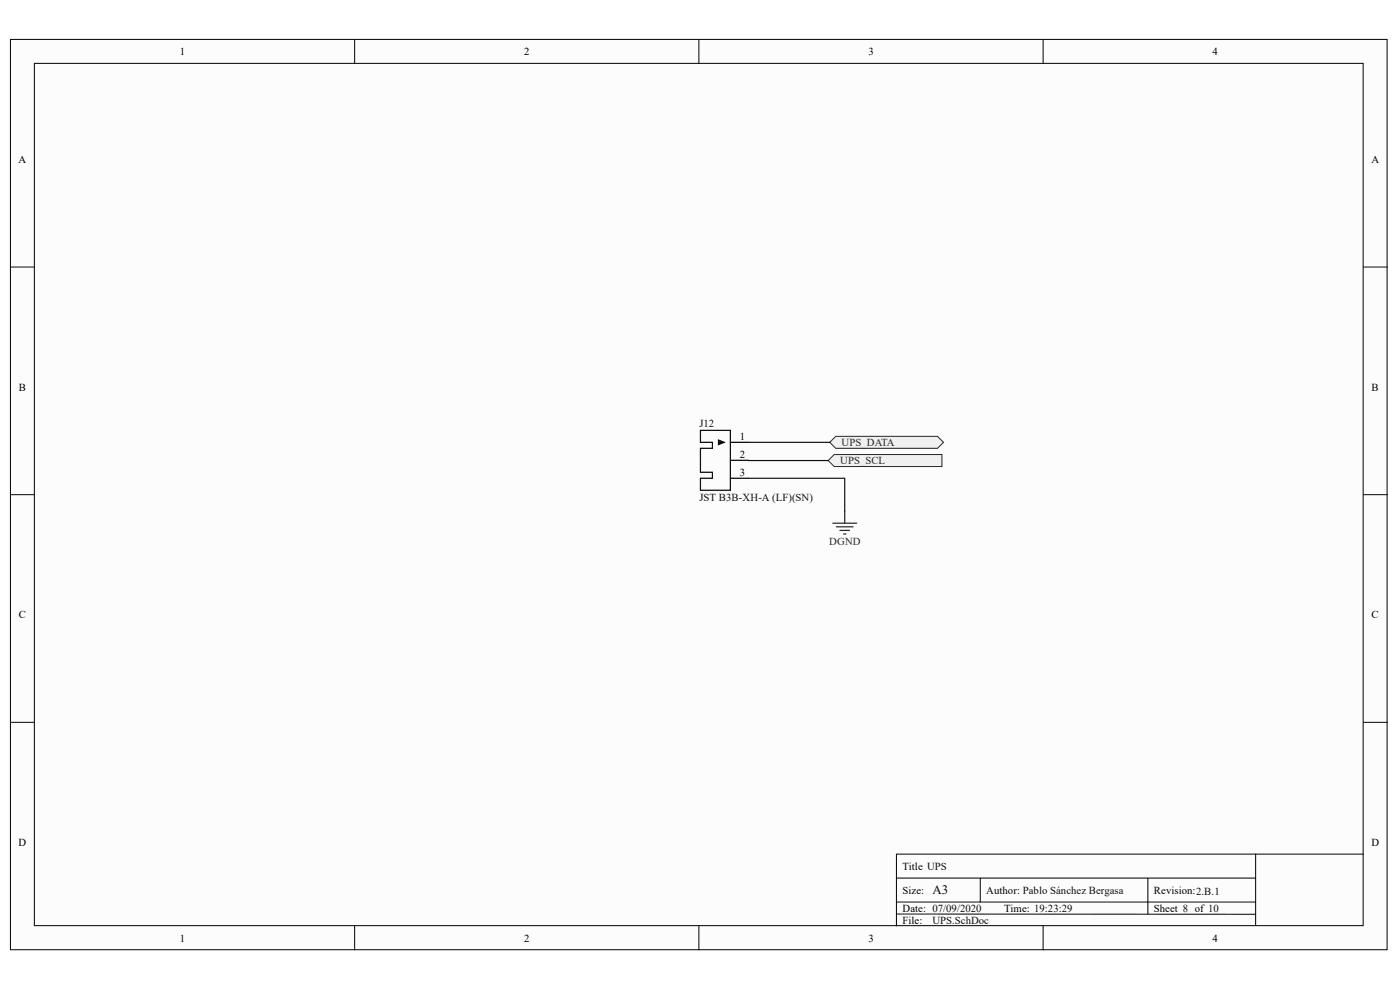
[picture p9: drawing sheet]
<svg xmlns="http://www.w3.org/2000/svg" width="420mm" height="297mm" viewBox="0 0 420 297" stroke-linecap="round" stroke-linejoin="round" font-family="sans-serif">
<g fill="#fcfcfc" stroke="#000" stroke-width=".3">
<path d="M3.1 11.8h412.8v272.9h-412.8z"/>
<path d="M10.3 19h398.5v258.5h-398.5z"/>
</g>
<g fill="none" stroke="#000" stroke-width=".3">
<path d="M106.3 11.8v7.2M209.6 11.8v7.2M312.8 11.8v7.2M3.1 80h7.2M408.8 80h7.2M3.1 148.3h7.2M408.8 148.3h7.2M3.1 216.5h7.2M408.8 216.5h7.2M376.5 256h-107.7v21.6M408.8 256h-32.3v21.5M106.3 277.6v7.1"/>
<path d="M209.6 277.6v7.1M268.8 263.2h107.7M268.8 274h107.7M268.8 270.4h107.7M293.9 263.2v7.2M312.8 277.6v7.1M344.2 263.2v10.8"/>
</g>
<g fill="#f0f0f0" stroke="#262626" stroke-width=".3">
<path d="M250.6 130.8h30.5l1.8 1.8-1.8 1.8h-30.5l-1.8-1.8z" fill-rule="evenodd"/>
<path d="M250.1 136.2h32.4v3.6h-32.4l-1.8-1.8z" fill-rule="evenodd"/>
</g>
<path d="M224.4 138h23.9M224.4 132.6h24.4M224.4 143.4h28.9v9.8" fill="none" stroke="#0e0e0e" stroke-width=".36"/>
<path d="M210 129h9v17.9h-9v-3.5h3.6v-1.8h-3.6v-7.2h3.6v-1.8h-3.6zM219 132.6h5.4M219 138h5.4M219 143.4h5.4" fill="none" stroke="#000" stroke-width=".36"/>
<path d="M215.4 131.9l1.8 .7-1.8 .7z" fill="#000" stroke="#000" stroke-width=".3"/>
<path d="M249.7 156.8h7.2M250.8 157.9h5M251.9 159h2.8M253.3 153.2v3.6M252.9 160.1h.8" fill="none" stroke="#262626" stroke-width=".36"/>
<text font-size="3.9" fill="#0e0e0e" x="279.6" y="268.1">A3</text>
<g font-size="3.2">
<text x="53.9" y="16.5">1</text>
<text x="157.2" y="16.5">2</text>
<text x="260.4" y="16.5">3</text>
<text x="363.6" y="16.5">4</text>
<text x="5.6" y="48.9">A</text>
<text x="411.2" y="48.9">A</text>
<text x="5.7" y="117.1">B</text>
<text x="411.3" y="117.1">B</text>
<text x="221.9" y="131.8">1</text>
<text x="221.9" y="137.3">2</text>
<text x="221.9" y="142.7">3</text>
<text x="5.7" y="185.3">C</text>
<text x="411.3" y="185.3">C</text>
<text x="5.6" y="253.6">D</text>
<text x="411.2" y="253.6">D</text>
<text x="270.6" y="260.7">Title UPS</text>
<text x="270.6" y="267.8">Size:</text>
<text x="295.7" y="267.8">Author: Pablo Sánchez Bergasa</text>
<text x="346" y="267.8">Revision:2.B.1</text>
<text x="270.6" y="273.2">Date: 07/09/2020</text>
<text x="301.1" y="273.2">Time: 19:23:29</text>
<text x="346" y="273.2">Sheet 8 of 10</text>
<text x="270.6" y="276.9">File:</text>
<text x="53.9" y="282.2">1</text>
<text x="157.2" y="282.2">2</text>
<text x="260.4" y="282.2">3</text>
<text x="363.6" y="282.2">4</text>
</g>
<g font-size="3.2" fill="#0e0e0e">
<text x="209.7" y="128">J12</text>
<text x="209.7" y="150.2">JST B3B-XH-A (LF)(SN)</text>
<text x="279.6" y="276.9">UPS.SchDoc</text>
</g>
<g font-size="3.2" fill="#262626">
<text x="252.4" y="133.7">UPS_DATA</text>
<text x="252" y="139.1">UPS_SCL</text>
<text x="248.7" y="163.3">DGND</text>
</g>
</svg>
